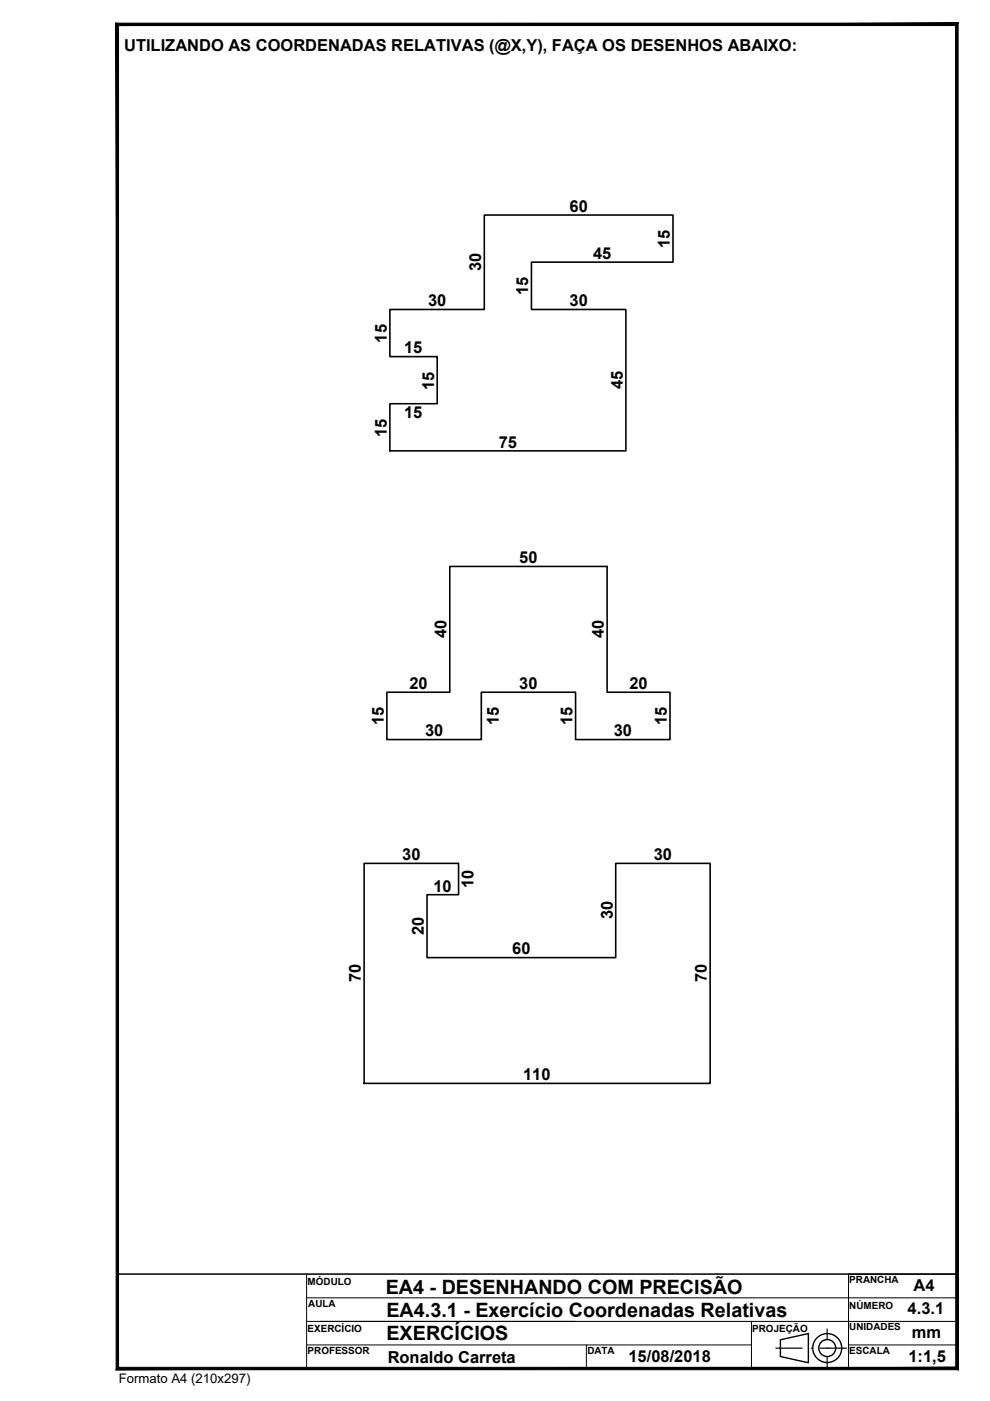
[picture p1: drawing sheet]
<svg xmlns="http://www.w3.org/2000/svg" width="210mm" height="297mm" viewBox="0 0 210 297" stroke-linecap="round" stroke-linejoin="round" font-family="sans-serif">
<!-- layer: contorno -->
<path d="M82.7 65.6h20v-20h40v10h-30v10h20v30h-50v-10h10v-10h-10zM95.4 120.1h33.3v26.7h13.4v10h-20.1v-10h-19.9v10h-20.1v-10h13.4zM77.2 183h20v6.7h-6.7v13.3h40v-20h20.1v46.7h-73.4z" fill="none" stroke="#000" stroke-width=".34"/>
<!-- layer: Formato -->
<path d="M202.6 5.4v284.5l.5 .5zM203.1 4.9v285.5l-.5-285zM25.1 5.4h177.5l.5-.5zM24.6 4.9h178.5l-178 .5zM24.6 4.9l.5 285v-284.5zM24.6 4.9l.5 285-.5 .5zM24.6 290.4l178-.5h-177.5zM24.6 290.4l178-.5 .5 .5z" fill="#000" stroke="#000" stroke-width=".21"/>
<!-- layer: 0 -->
<path d="M24.9 5.2h178v264.9h-178z" fill="none" stroke="#000" stroke-width=".21"/>
<!-- layer: Texto -->
<g fill="none" stroke="#000" stroke-width=".3">
<path d="M165.5 284.1l5.9-1.4v6.2l-5.9-1.3z"/>
<circle cx="175.4" cy="285.8" r="3.1"/>
<circle cx="175.4" cy="285.8" r="1.8"/>
</g>
<path d="M164.5 285.8h5.6M172 285.8h.1M173.9 285.8h5.6M175.4 285.8h.1M175.4 281.8v2.1M175.4 287.7v2.2" fill="none" stroke="#000" stroke-width=".25"/>
<!-- layer: Formato -->
<path d="M24.9 270.1h178v20.1h-178zM65 270.1v20.1M65 275.2h137.9M202.9 270.1h-23v20.1M65 280.2h137.9M65 285.2h94.3M124.3 285.2v5M159.3 280.2v10M179.9 285.2h23" fill="none" stroke="#000" stroke-width=".21"/>
<g font-size="4.2">
<text x="81.8" y="274.4">EA4 - DESENHANDO COM PRECISÃO</text>
<text x="81.9" y="279.1">EA4.3.1 - Exercício Coordenadas Relativas</text>
<text x="81.9" y="284.1">EXERCÍCIOS</text>
</g>
<g font-size="3.5">
<text x="26.3" y="10.7">UTILIZANDO AS COORDENADAS RELATIVAS (@X,Y), FAÇA OS DESENHOS ABAIXO:</text>
<text x="120.8" y="44.9">60</text>
<text x="142" y="52.6" transform="rotate(-90 142 52.6)">15</text>
<text x="102" y="57.5" transform="rotate(-90 102 57.5)">30</text>
<text x="125.8" y="54.9">45</text>
<text x="90.7" y="64.9">30</text>
<text x="112" y="62.6" transform="rotate(-90 112 62.6)">15</text>
<text x="120.8" y="64.9">30</text>
<text x="82" y="72.6" transform="rotate(-90 82 72.6)">15</text>
<text x="85.7" y="74.9">15</text>
<text x="92" y="82.6" transform="rotate(-90 92 82.6)">15</text>
<text x="132" y="82.5" transform="rotate(-90 132 82.5)">45</text>
<text x="85.7" y="88.6">15</text>
<text x="82" y="92.6" transform="rotate(-90 82 92.6)">15</text>
<text x="105.7" y="94.9">75</text>
<text x="110.1" y="119.5">50</text>
<text x="94.7" y="135.3" transform="rotate(-90 94.7 135.3)">40</text>
<text x="128" y="135.3" transform="rotate(-90 128 135.3)">40</text>
<text x="86.8" y="146.1">20</text>
<text x="110.1" y="146.1">30</text>
<text x="133.5" y="146.1">20</text>
<text x="81.4" y="153.8" transform="rotate(-90 81.4 153.8)">15</text>
<text x="105.8" y="153.8" transform="rotate(-90 105.8 153.8)">15</text>
<text x="121.4" y="153.8" transform="rotate(-90 121.4 153.8)">15</text>
<text x="141.4" y="153.8" transform="rotate(-90 141.4 153.8)">15</text>
<text x="90.1" y="156.1">30</text>
<text x="130.1" y="156.1">30</text>
<text x="85.3" y="182.4">30</text>
<text x="138.6" y="182.4">30</text>
<text x="91.9" y="189">10</text>
<text x="100.4" y="188.3" transform="rotate(-90 100.4 188.3)">10</text>
<text x="129.9" y="194.9" transform="rotate(-90 129.9 194.9)">30</text>
<text x="89.9" y="198.2" transform="rotate(-90 89.9 198.2)">20</text>
<text x="108.6" y="202.4">60</text>
<text x="76.5" y="208.3" transform="rotate(-90 76.5 208.3)">70</text>
<text x="149.9" y="208.3" transform="rotate(-90 149.9 208.3)">70</text>
<text x="110.9" y="229">110</text>
<text x="193.7" y="273.8">A4</text>
<text x="192.4" y="278.7">4.3.1</text>
<text x="193.3" y="283.8">mm</text>
<text x="82.2" y="289">Ronaldo Carreta</text>
<text x="133.3" y="288.8">15/08/2018</text>
<text x="192.6" y="288.8">1:1,5</text>
</g>
<text font-size="2.8" x="25.2" y="293.3">Formato A4 (210x297)</text>
<g font-size="2.1">
<text x="65.2" y="272.5">MÓDULO</text>
<text x="180.1" y="272.1">PRANCHA</text>
<text x="65.3" y="277.1">AULA</text>
<text x="180.1" y="277.5">NÚMERO</text>
<text x="65.2" y="287.1">PROFESSOR</text>
<text x="65.2" y="282.4">EXERCÍCIO</text>
<text x="124.5" y="287.1">DATA</text>
<text x="159.5" y="282.4">PROJEÇÃO</text>
<text x="180.1" y="287.1">ESCALA</text>
<text x="180.1" y="282.1">UNIDADES</text>
</g>
</svg>
